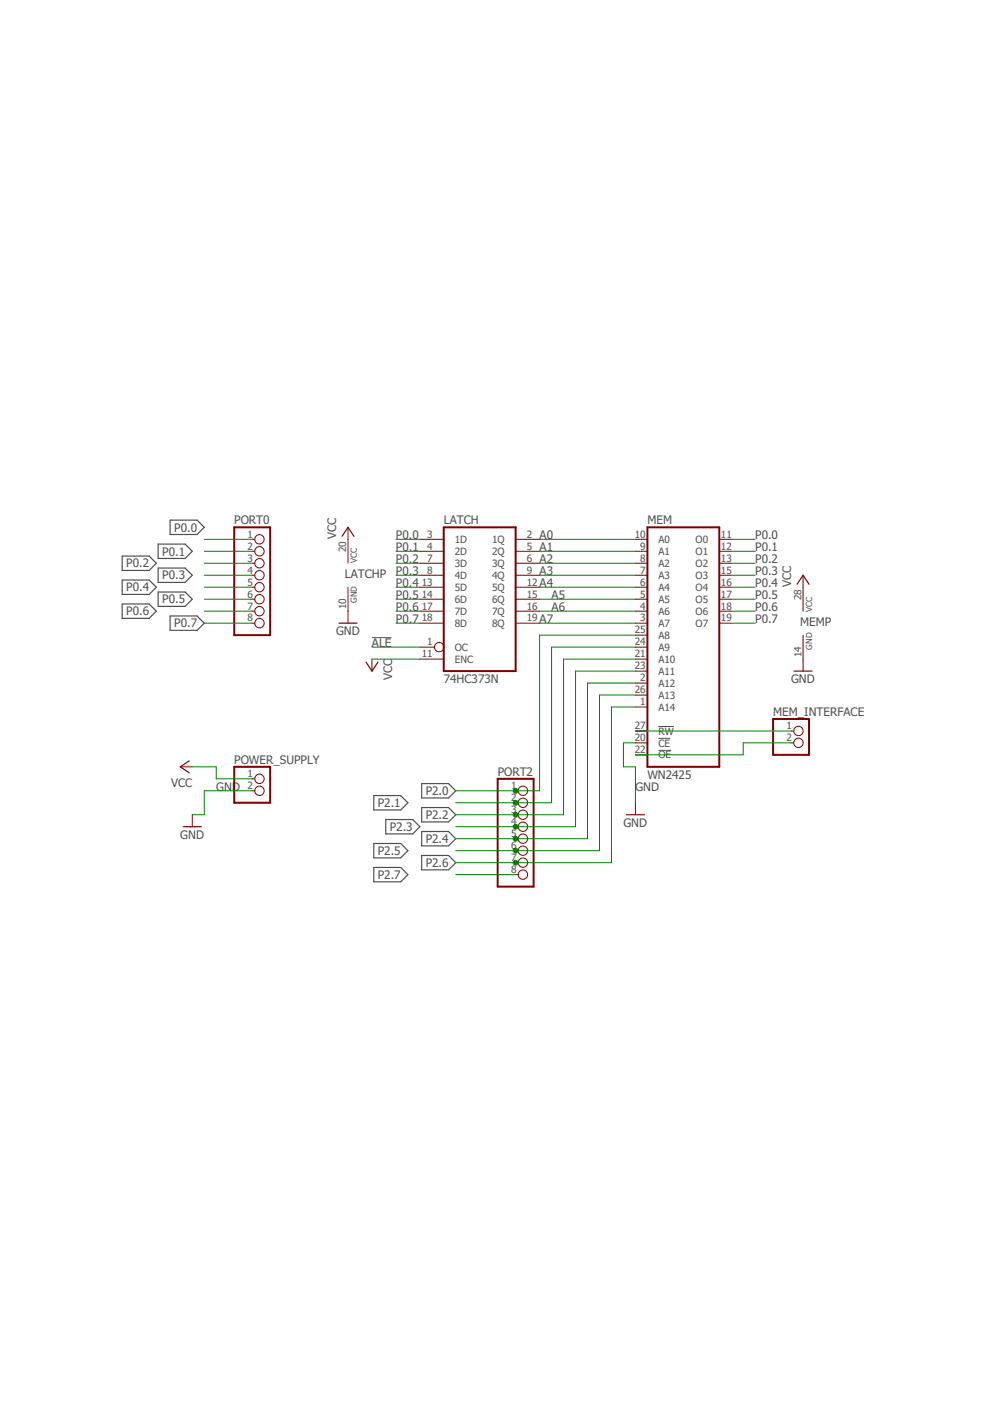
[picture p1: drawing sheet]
<?xml version="1.0" encoding="utf-8"?>
<!DOCTYPE eagle SYSTEM "eagle.dtd">
<eagle version="8.0.2">
<drawing>
<settings>
<setting alwaysvectorfont="no"/>
<setting verticaltext="up"/>
</settings>
<grid distance="0.1" unitdist="inch" unit="inch" style="lines" multiple="1" display="no" altdistance="0.01" altunitdist="inch" altunit="inch"/>
<schematic xreflabel="%F%N/%S.%C%R" xrefpart="/%S.%C%R">
<libraries>
<library name="pinhead">
<symbols>
<symbol name="PINHD8">
<wire x1="-6.35" y1="-10.16" x2="1.27" y2="-10.16" width="0.4064" layer="94"/>
<wire x1="1.27" y1="-10.16" x2="1.27" y2="12.7" width="0.4064" layer="94"/>
<wire x1="1.27" y1="12.7" x2="-6.35" y2="12.7" width="0.4064" layer="94"/>
<wire x1="-6.35" y1="12.7" x2="-6.35" y2="-10.16" width="0.4064" layer="94"/>
<text x="-6.35" y="13.335" size="1.778" layer="95">&gt;NAME</text>
<text x="-6.35" y="-12.7" size="1.778" layer="96">&gt;VALUE</text>
<pin name="1" x="-2.54" y="10.16" visible="pad" length="short" direction="pas" function="dot"/>
<pin name="2" x="-2.54" y="7.62" visible="pad" length="short" direction="pas" function="dot"/>
<pin name="3" x="-2.54" y="5.08" visible="pad" length="short" direction="pas" function="dot"/>
<pin name="4" x="-2.54" y="2.54" visible="pad" length="short" direction="pas" function="dot"/>
<pin name="5" x="-2.54" y="0" visible="pad" length="short" direction="pas" function="dot"/>
<pin name="6" x="-2.54" y="-2.54" visible="pad" length="short" direction="pas" function="dot"/>
<pin name="7" x="-2.54" y="-5.08" visible="pad" length="short" direction="pas" function="dot"/>
<pin name="8" x="-2.54" y="-7.62" visible="pad" length="short" direction="pas" function="dot"/>
</symbol>
<symbol name="PINHD2">
<wire x1="-6.35" y1="-2.54" x2="1.27" y2="-2.54" width="0.4064" layer="94"/>
<wire x1="1.27" y1="-2.54" x2="1.27" y2="5.08" width="0.4064" layer="94"/>
<wire x1="1.27" y1="5.08" x2="-6.35" y2="5.08" width="0.4064" layer="94"/>
<wire x1="-6.35" y1="5.08" x2="-6.35" y2="-2.54" width="0.4064" layer="94"/>
<text x="-6.35" y="5.715" size="1.778" layer="95">&gt;NAME</text>
<text x="-6.35" y="-5.08" size="1.778" layer="96">&gt;VALUE</text>
<pin name="1" x="-2.54" y="2.54" visible="pad" length="short" direction="pas" function="dot"/>
<pin name="2" x="-2.54" y="0" visible="pad" length="short" direction="pas" function="dot"/>
</symbol>
</symbols>
<devicesets>
<deviceset name="PINHD-1X8" prefix="JP" uservalue="yes">
<gates>
<gate name="A" symbol="PINHD8" x="0" y="0"/>
</gates>
<devices>
<device name="" package="1X08">
<connects>
<connect gate="A" pin="1" pad="1"/>
<connect gate="A" pin="2" pad="2"/>
<connect gate="A" pin="3" pad="3"/>
<connect gate="A" pin="4" pad="4"/>
<connect gate="A" pin="5" pad="5"/>
<connect gate="A" pin="6" pad="6"/>
<connect gate="A" pin="7" pad="7"/>
<connect gate="A" pin="8" pad="8"/>
</connects>
<technologies>
<technology name=""/>
</technologies>
</device>
<device name="/90" package="1X08/90">
<connects>
<connect gate="A" pin="1" pad="1"/>
<connect gate="A" pin="2" pad="2"/>
<connect gate="A" pin="3" pad="3"/>
<connect gate="A" pin="4" pad="4"/>
<connect gate="A" pin="5" pad="5"/>
<connect gate="A" pin="6" pad="6"/>
<connect gate="A" pin="7" pad="7"/>
<connect gate="A" pin="8" pad="8"/>
</connects>
<technologies>
<technology name=""/>
</technologies>
</device>
</devices>
</deviceset>
<deviceset name="PINHD-1X2" prefix="JP" uservalue="yes">
<gates>
<gate name="G$1" symbol="PINHD2" x="0" y="0"/>
</gates>
<devices>
<device name="" package="1X02">
<connects>
<connect gate="G$1" pin="1" pad="1"/>
<connect gate="G$1" pin="2" pad="2"/>
</connects>
<technologies>
<technology name=""/>
</technologies>
</device>
<device name="/90" package="1X02/90">
<connects>
<connect gate="G$1" pin="1" pad="1"/>
<connect gate="G$1" pin="2" pad="2"/>
</connects>
<technologies>
<technology name=""/>
</technologies>
</device>
</devices>
</deviceset>
</devicesets>
</library>
<library name="74xx-eu">
<symbols>
<symbol name="74373">
<wire x1="-7.62" y1="-15.24" x2="7.62" y2="-15.24" width="0.4064" layer="94"/>
<wire x1="7.62" y1="-15.24" x2="7.62" y2="15.24" width="0.4064" layer="94"/>
<wire x1="7.62" y1="15.24" x2="-7.62" y2="15.24" width="0.4064" layer="94"/>
<wire x1="-7.62" y1="15.24" x2="-7.62" y2="-15.24" width="0.4064" layer="94"/>
<text x="-7.62" y="15.875" size="1.778" layer="95">&gt;NAME</text>
<text x="-7.62" y="-17.78" size="1.778" layer="96">&gt;VALUE</text>
<pin name="OC" x="-12.7" y="-10.16" length="middle" direction="in" function="dot"/>
<pin name="1Q" x="12.7" y="12.7" length="middle" direction="hiz" rot="R180"/>
<pin name="1D" x="-12.7" y="12.7" length="middle" direction="in"/>
<pin name="2D" x="-12.7" y="10.16" length="middle" direction="in"/>
<pin name="2Q" x="12.7" y="10.16" length="middle" direction="hiz" rot="R180"/>
<pin name="3Q" x="12.7" y="7.62" length="middle" direction="hiz" rot="R180"/>
<pin name="3D" x="-12.7" y="7.62" length="middle" direction="in"/>
<pin name="4D" x="-12.7" y="5.08" length="middle" direction="in"/>
<pin name="4Q" x="12.7" y="5.08" length="middle" direction="hiz" rot="R180"/>
<pin name="ENC" x="-12.7" y="-12.7" length="middle" direction="in"/>
<pin name="5Q" x="12.7" y="2.54" length="middle" direction="hiz" rot="R180"/>
<pin name="5D" x="-12.7" y="2.54" length="middle" direction="in"/>
<pin name="6D" x="-12.7" y="0" length="middle" direction="in"/>
<pin name="6Q" x="12.7" y="0" length="middle" direction="hiz" rot="R180"/>
<pin name="7Q" x="12.7" y="-2.54" length="middle" direction="hiz" rot="R180"/>
<pin name="7D" x="-12.7" y="-2.54" length="middle" direction="in"/>
<pin name="8D" x="-12.7" y="-5.08" length="middle" direction="in"/>
<pin name="8Q" x="12.7" y="-5.08" length="middle" direction="hiz" rot="R180"/>
</symbol>
<symbol name="PWRN">
<text x="-0.635" y="-0.635" size="1.778" layer="95">&gt;NAME</text>
<text x="1.905" y="-5.842" size="1.27" layer="95" rot="R90">GND</text>
<text x="1.905" y="2.54" size="1.27" layer="95" rot="R90">VCC</text>
<pin name="GND" x="0" y="-7.62" visible="pad" length="middle" direction="pwr" rot="R90"/>
<pin name="VCC" x="0" y="7.62" visible="pad" length="middle" direction="pwr" rot="R270"/>
</symbol>
</symbols>
<devicesets>
<deviceset name="74*373" prefix="IC">
<gates>
<gate name="A" symbol="74373" x="20.32" y="0"/>
<gate name="P" symbol="PWRN" x="-5.08" y="0" addlevel="request"/>
</gates>
<devices>
<device name="N" package="DIL20">
<connects>
<connect gate="A" pin="1D" pad="3"/>
<connect gate="A" pin="1Q" pad="2"/>
<connect gate="A" pin="2D" pad="4"/>
<connect gate="A" pin="2Q" pad="5"/>
<connect gate="A" pin="3D" pad="7"/>
<connect gate="A" pin="3Q" pad="6"/>
<connect gate="A" pin="4D" pad="8"/>
<connect gate="A" pin="4Q" pad="9"/>
<connect gate="A" pin="5D" pad="13"/>
<connect gate="A" pin="5Q" pad="12"/>
<connect gate="A" pin="6D" pad="14"/>
<connect gate="A" pin="6Q" pad="15"/>
<connect gate="A" pin="7D" pad="17"/>
<connect gate="A" pin="7Q" pad="16"/>
<connect gate="A" pin="8D" pad="18"/>
<connect gate="A" pin="8Q" pad="19"/>
<connect gate="A" pin="ENC" pad="11"/>
<connect gate="A" pin="OC" pad="1"/>
<connect gate="P" pin="GND" pad="10"/>
<connect gate="P" pin="VCC" pad="20"/>
</connects>
<technologies>
<technology name="AC"/>
<technology name="ACT"/>
<technology name="HC"/>
<technology name="HCT"/>
<technology name="LS"/>
<technology name="S"/>
</technologies>
</device>
<device name="DW" package="SO20W">
<connects>
<connect gate="A" pin="1D" pad="3"/>
<connect gate="A" pin="1Q" pad="2"/>
<connect gate="A" pin="2D" pad="4"/>
<connect gate="A" pin="2Q" pad="5"/>
<connect gate="A" pin="3D" pad="7"/>
<connect gate="A" pin="3Q" pad="6"/>
<connect gate="A" pin="4D" pad="8"/>
<connect gate="A" pin="4Q" pad="9"/>
<connect gate="A" pin="5D" pad="13"/>
<connect gate="A" pin="5Q" pad="12"/>
<connect gate="A" pin="6D" pad="14"/>
<connect gate="A" pin="6Q" pad="15"/>
<connect gate="A" pin="7D" pad="17"/>
<connect gate="A" pin="7Q" pad="16"/>
<connect gate="A" pin="8D" pad="18"/>
<connect gate="A" pin="8Q" pad="19"/>
<connect gate="A" pin="ENC" pad="11"/>
<connect gate="A" pin="OC" pad="1"/>
<connect gate="P" pin="GND" pad="10"/>
<connect gate="P" pin="VCC" pad="20"/>
</connects>
<technologies>
<technology name="AC"/>
<technology name="ACT"/>
<technology name="HC"/>
<technology name="HCT"/>
</technologies>
</device>
<device name="FK" package="LCC20">
<connects>
<connect gate="A" pin="1D" pad="3"/>
<connect gate="A" pin="1Q" pad="2"/>
<connect gate="A" pin="2D" pad="4"/>
<connect gate="A" pin="2Q" pad="5"/>
<connect gate="A" pin="3D" pad="7"/>
<connect gate="A" pin="3Q" pad="6"/>
<connect gate="A" pin="4D" pad="8"/>
<connect gate="A" pin="4Q" pad="9"/>
<connect gate="A" pin="5D" pad="13"/>
<connect gate="A" pin="5Q" pad="12"/>
<connect gate="A" pin="6D" pad="14"/>
<connect gate="A" pin="6Q" pad="15"/>
<connect gate="A" pin="7D" pad="17"/>
<connect gate="A" pin="7Q" pad="16"/>
<connect gate="A" pin="8D" pad="18"/>
<connect gate="A" pin="8Q" pad="19"/>
<connect gate="A" pin="ENC" pad="11"/>
<connect gate="A" pin="OC" pad="1"/>
<connect gate="P" pin="GND" pad="10"/>
<connect gate="P" pin="VCC" pad="20"/>
</connects>
<technologies>
<technology name="AC"/>
<technology name="ACT"/>
<technology name="HC"/>
<technology name="HCT"/>
<technology name="LS"/>
<technology name="S"/>
</technologies>
</device>
</devices>
</deviceset>
</devicesets>
</library>
<library name="supply1">
<symbols>
<symbol name="VCC">
<wire x1="1.27" y1="-1.905" x2="0" y2="0" width="0.254" layer="94"/>
<wire x1="0" y1="0" x2="-1.27" y2="-1.905" width="0.254" layer="94"/>
<text x="-2.54" y="-2.54" size="1.778" layer="96" rot="R90">&gt;VALUE</text>
<pin name="VCC" x="0" y="-2.54" visible="off" length="short" direction="sup" rot="R90"/>
</symbol>
<symbol name="GND">
<wire x1="-1.905" y1="0" x2="1.905" y2="0" width="0.254" layer="94"/>
<text x="-2.54" y="-2.54" size="1.778" layer="96">&gt;VALUE</text>
<pin name="GND" x="0" y="2.54" visible="off" length="short" direction="sup" rot="R270"/>
</symbol>
</symbols>
<devicesets>
<deviceset name="VCC" prefix="P+">
<gates>
<gate name="VCC" symbol="VCC" x="0" y="0"/>
</gates>
<devices>
<device name="">
<technologies>
<technology name=""/>
</technologies>
</device>
</devices>
</deviceset>
<deviceset name="GND" prefix="GND">
<gates>
<gate name="1" symbol="GND" x="0" y="0"/>
</gates>
<devices>
<device name="">
<technologies>
<technology name=""/>
</technologies>
</device>
</devices>
</deviceset>
</devicesets>
</library>
<library name="memory">
<symbols>
<symbol name="257">
<wire x1="-7.62" y1="-25.4" x2="7.62" y2="-25.4" width="0.4064" layer="94"/>
<wire x1="7.62" y1="-25.4" x2="7.62" y2="25.4" width="0.4064" layer="94"/>
<wire x1="7.62" y1="25.4" x2="-7.62" y2="25.4" width="0.4064" layer="94"/>
<wire x1="-7.62" y1="25.4" x2="-7.62" y2="-25.4" width="0.4064" layer="94"/>
<text x="-7.62" y="26.035" size="1.778" layer="95">&gt;NAME</text>
<text x="-7.62" y="-27.94" size="1.778" layer="96">&gt;VALUE</text>
<pin name="A12" x="-10.16" y="-7.62" length="short" direction="in"/>
<pin name="A7" x="-10.16" y="5.08" length="short" direction="in"/>
<pin name="A6" x="-10.16" y="7.62" length="short" direction="in"/>
<pin name="A5" x="-10.16" y="10.16" length="short" direction="in"/>
<pin name="A4" x="-10.16" y="12.7" length="short" direction="in"/>
<pin name="A3" x="-10.16" y="15.24" length="short" direction="in"/>
<pin name="A2" x="-10.16" y="17.78" length="short" direction="in"/>
<pin name="A1" x="-10.16" y="20.32" length="short" direction="in"/>
<pin name="A0" x="-10.16" y="22.86" length="short" direction="in"/>
<pin name="O0" x="10.16" y="22.86" length="short" direction="hiz" rot="R180"/>
<pin name="O1" x="10.16" y="20.32" length="short" direction="hiz" rot="R180"/>
<pin name="O2" x="10.16" y="17.78" length="short" direction="hiz" rot="R180"/>
<pin name="O3" x="10.16" y="15.24" length="short" direction="hiz" rot="R180"/>
<pin name="O4" x="10.16" y="12.7" length="short" direction="hiz" rot="R180"/>
<pin name="O5" x="10.16" y="10.16" length="short" direction="hiz" rot="R180"/>
<pin name="O6" x="10.16" y="7.62" length="short" direction="hiz" rot="R180"/>
<pin name="O7" x="10.16" y="5.08" length="short" direction="hiz" rot="R180"/>
<pin name="A10" x="-10.16" y="-2.54" length="short" direction="in"/>
<pin name="!OE" x="-10.16" y="-22.86" length="short" direction="in"/>
<pin name="A11" x="-10.16" y="-5.08" length="short" direction="in"/>
<pin name="A9" x="-10.16" y="0" length="short" direction="in"/>
<pin name="A8" x="-10.16" y="2.54" length="short" direction="in"/>
<pin name="A13" x="-10.16" y="-10.16" length="short" direction="in"/>
<pin name="A14" x="-10.16" y="-12.7" length="short" direction="in"/>
<pin name="!CE" x="-10.16" y="-20.32" length="short" direction="in"/>
<pin name="!RW" x="-10.16" y="-17.78" length="short" direction="in"/>
</symbol>
<symbol name="PWRN">
<text x="-0.635" y="-0.635" size="1.778" layer="95">&gt;NAME</text>
<text x="1.905" y="-5.588" size="1.27" layer="95" rot="R90">GND</text>
<text x="1.905" y="2.413" size="1.27" layer="95" rot="R90">VCC</text>
<pin name="GND" x="0" y="-7.62" visible="pad" length="middle" direction="pwr" rot="R90"/>
<pin name="VCC" x="0" y="7.62" visible="pad" length="middle" direction="pwr" rot="R270"/>
</symbol>
</symbols>
<devicesets>
<deviceset name="TC55257DP" prefix="IC" uservalue="yes">
<gates>
<gate name="G$1" symbol="257" x="0" y="0"/>
<gate name="P" symbol="PWRN" x="20.32" y="0" addlevel="request"/>
</gates>
<devices>
<device name="" package="DIL28">
<connects>
<connect gate="G$1" pin="!CE" pad="20"/>
<connect gate="G$1" pin="!OE" pad="22"/>
<connect gate="G$1" pin="!RW" pad="27"/>
<connect gate="G$1" pin="A0" pad="10"/>
<connect gate="G$1" pin="A1" pad="9"/>
<connect gate="G$1" pin="A10" pad="21"/>
<connect gate="G$1" pin="A11" pad="23"/>
<connect gate="G$1" pin="A12" pad="2"/>
<connect gate="G$1" pin="A13" pad="26"/>
<connect gate="G$1" pin="A14" pad="1"/>
<connect gate="G$1" pin="A2" pad="8"/>
<connect gate="G$1" pin="A3" pad="7"/>
<connect gate="G$1" pin="A4" pad="6"/>
<connect gate="G$1" pin="A5" pad="5"/>
<connect gate="G$1" pin="A6" pad="4"/>
<connect gate="G$1" pin="A7" pad="3"/>
<connect gate="G$1" pin="A8" pad="25"/>
<connect gate="G$1" pin="A9" pad="24"/>
<connect gate="G$1" pin="O0" pad="11"/>
<connect gate="G$1" pin="O1" pad="12"/>
<connect gate="G$1" pin="O2" pad="13"/>
<connect gate="G$1" pin="O3" pad="15"/>
<connect gate="G$1" pin="O4" pad="16"/>
<connect gate="G$1" pin="O5" pad="17"/>
<connect gate="G$1" pin="O6" pad="18"/>
<connect gate="G$1" pin="O7" pad="19"/>
<connect gate="P" pin="GND" pad="14"/>
<connect gate="P" pin="VCC" pad="28"/>
</connects>
<technologies>
<technology name=""/>
</technologies>
</device>
</devices>
</deviceset>
</devicesets>
</library>
</libraries>
<attributes>
</attributes>
<variantdefs>
</variantdefs>
<classes>
<class number="0" name="default" width="0" drill="0">
</class>
</classes>
<parts>
<part name="LATCH" library="74xx-eu" deviceset="74*373" device="N" technology="HC"/>
<part name="P+2" library="supply1" deviceset="VCC" device=""/>
<part name="MEM" library="memory" deviceset="TC55257DP" device="" value="WN2425"/>
<part name="PORT2" library="pinhead" deviceset="PINHD-1X8" device=""/>
<part name="POWER_SUPPLY" library="pinhead" deviceset="PINHD-1X2" device=""/>
<part name="P+5" library="supply1" deviceset="VCC" device=""/>
<part name="GND4" library="supply1" deviceset="GND" device=""/>
<part name="GND3" library="supply1" deviceset="GND" device=""/>
<part name="MEM_INTERFACE" library="pinhead" deviceset="PINHD-1X2" device=""/>
<part name="PORT0" library="pinhead" deviceset="PINHD-1X8" device=""/>
<part name="P+1" library="supply1" deviceset="VCC" device=""/>
<part name="GND1" library="supply1" deviceset="GND" device=""/>
<part name="GND2" library="supply1" deviceset="GND" device=""/>
<part name="P+3" library="supply1" deviceset="VCC" device=""/>
</parts>
<sheets>
<sheet>
<plain>
</plain>
<instances>
<instance part="LATCH" gate="A" x="43.18" y="104.14"/>
<instance part="P+2" gate="VCC" x="20.32" y="88.9" rot="R180"/>
<instance part="MEM" gate="G$1" x="86.36" y="93.98"/>
<instance part="PORT2" gate="A" x="53.34" y="53.34"/>
<instance part="POWER_SUPPLY" gate="G$1" x="-2.54" y="63.5"/>
<instance part="P+5" gate="VCC" x="-20.32" y="68.58" rot="R90"/>
<instance part="GND4" gate="1" x="-17.78" y="55.88"/>
<instance part="GND3" gate="1" x="76.2" y="58.42"/>
<instance part="MEM_INTERFACE" gate="G$1" x="111.76" y="73.66"/>
<instance part="PORT0" gate="A" x="-2.54" y="106.68"/>
<instance part="LATCH" gate="P" x="15.24" y="109.22"/>
<instance part="P+1" gate="VCC" x="15.24" y="119.38"/>
<instance part="GND1" gate="1" x="15.24" y="99.06"/>
<instance part="MEM" gate="P" x="111.76" y="99.06"/>
<instance part="GND2" gate="1" x="111.76" y="88.9"/>
<instance part="P+3" gate="VCC" x="111.76" y="109.22"/>
</instances>
<busses>
</busses>
<nets>
<net name="A7" class="0">
<segment>
<pinref part="LATCH" gate="A" pin="8Q"/>
<label x="55.88" y="99.06" size="1.778" layer="95"/>
<pinref part="MEM" gate="G$1" pin="A7"/>
<wire x1="55.88" y1="99.06" x2="76.2" y2="99.06" width="0.1524" layer="91"/>
</segment>
</net>
<net name="A6" class="0">
<segment>
<pinref part="LATCH" gate="A" pin="7Q"/>
<label x="58.42" y="101.6" size="1.778" layer="95"/>
<pinref part="MEM" gate="G$1" pin="A6"/>
<wire x1="55.88" y1="101.6" x2="76.2" y2="101.6" width="0.1524" layer="91"/>
</segment>
</net>
<net name="A5" class="0">
<segment>
<pinref part="LATCH" gate="A" pin="6Q"/>
<label x="58.42" y="104.14" size="1.778" layer="95"/>
<pinref part="MEM" gate="G$1" pin="A5"/>
<wire x1="55.88" y1="104.14" x2="76.2" y2="104.14" width="0.1524" layer="91"/>
</segment>
</net>
<net name="A4" class="0">
<segment>
<pinref part="LATCH" gate="A" pin="5Q"/>
<label x="55.88" y="106.68" size="1.778" layer="95"/>
<pinref part="MEM" gate="G$1" pin="A4"/>
<wire x1="55.88" y1="106.68" x2="76.2" y2="106.68" width="0.1524" layer="91"/>
</segment>
</net>
<net name="A3" class="0">
<segment>
<pinref part="LATCH" gate="A" pin="4Q"/>
<label x="55.88" y="109.22" size="1.778" layer="95"/>
<pinref part="MEM" gate="G$1" pin="A3"/>
<wire x1="55.88" y1="109.22" x2="76.2" y2="109.22" width="0.1524" layer="91"/>
</segment>
</net>
<net name="A2" class="0">
<segment>
<pinref part="LATCH" gate="A" pin="3Q"/>
<label x="55.88" y="111.76" size="1.778" layer="95"/>
<pinref part="MEM" gate="G$1" pin="A2"/>
<wire x1="55.88" y1="111.76" x2="76.2" y2="111.76" width="0.1524" layer="91"/>
</segment>
</net>
<net name="A1" class="0">
<segment>
<pinref part="LATCH" gate="A" pin="2Q"/>
<label x="55.88" y="114.3" size="1.778" layer="95"/>
<pinref part="MEM" gate="G$1" pin="A1"/>
<wire x1="55.88" y1="114.3" x2="76.2" y2="114.3" width="0.1524" layer="91"/>
</segment>
</net>
<net name="A0" class="0">
<segment>
<pinref part="LATCH" gate="A" pin="1Q"/>
<label x="55.88" y="116.84" size="1.778" layer="95"/>
<pinref part="MEM" gate="G$1" pin="A0"/>
<wire x1="55.88" y1="116.84" x2="76.2" y2="116.84" width="0.1524" layer="91"/>
</segment>
</net>
<net name="!ALE" class="0">
<segment>
<pinref part="LATCH" gate="A" pin="OC"/>
<wire x1="30.48" y1="93.98" x2="20.32" y2="93.98" width="0.1524" layer="91"/>
<label x="20.32" y="93.98" size="1.778" layer="95"/>
</segment>
</net>
<net name="VCC" class="0">
<segment>
<pinref part="LATCH" gate="A" pin="ENC"/>
<wire x1="30.48" y1="91.44" x2="20.32" y2="91.44" width="0.1524" layer="91"/>
<pinref part="P+2" gate="VCC" pin="VCC"/>
</segment>
<segment>
<pinref part="P+5" gate="VCC" pin="VCC"/>
<wire x1="-17.78" y1="68.58" x2="-12.7" y2="68.58" width="0.1524" layer="91"/>
<wire x1="-12.7" y1="68.58" x2="-12.7" y2="66.04" width="0.1524" layer="91"/>
<pinref part="POWER_SUPPLY" gate="G$1" pin="1"/>
<wire x1="-12.7" y1="66.04" x2="-5.08" y2="66.04" width="0.1524" layer="91"/>
</segment>
<segment>
<pinref part="LATCH" gate="P" pin="VCC"/>
<pinref part="P+1" gate="VCC" pin="VCC"/>
</segment>
<segment>
<pinref part="MEM" gate="P" pin="VCC"/>
<pinref part="P+3" gate="VCC" pin="VCC"/>
</segment>
</net>
<net name="P0.0" class="0">
<segment>
<pinref part="LATCH" gate="A" pin="1D"/>
<wire x1="30.48" y1="116.84" x2="25.4" y2="116.84" width="0.1524" layer="91"/>
<label x="25.4" y="116.84" size="1.778" layer="95"/>
</segment>
<segment>
<pinref part="MEM" gate="G$1" pin="O0"/>
<wire x1="96.52" y1="116.84" x2="101.6" y2="116.84" width="0.1524" layer="91"/>
<label x="101.6" y="116.84" size="1.778" layer="95"/>
</segment>
<segment>
<pinref part="PORT0" gate="A" pin="1"/>
<wire x1="-5.08" y1="116.84" x2="-15.24" y2="116.84" width="0.1524" layer="91"/>
<label x="-15.24" y="119.38" size="1.778" layer="95" rot="R180" xref="yes"/>
</segment>
</net>
<net name="P0.1" class="0">
<segment>
<pinref part="LATCH" gate="A" pin="2D"/>
<wire x1="30.48" y1="114.3" x2="25.4" y2="114.3" width="0.1524" layer="91"/>
<label x="25.4" y="114.3" size="1.778" layer="95"/>
</segment>
<segment>
<pinref part="MEM" gate="G$1" pin="O1"/>
<wire x1="96.52" y1="114.3" x2="101.6" y2="114.3" width="0.1524" layer="91"/>
<label x="101.6" y="114.3" size="1.778" layer="95"/>
</segment>
<segment>
<pinref part="PORT0" gate="A" pin="2"/>
<wire x1="-5.08" y1="114.3" x2="-15.24" y2="114.3" width="0.1524" layer="91"/>
<label x="-17.78" y="114.3" size="1.778" layer="95" rot="R180" xref="yes"/>
</segment>
</net>
<net name="P0.2" class="0">
<segment>
<pinref part="LATCH" gate="A" pin="3D"/>
<wire x1="30.48" y1="111.76" x2="25.4" y2="111.76" width="0.1524" layer="91"/>
<label x="25.4" y="111.76" size="1.778" layer="95"/>
</segment>
<segment>
<pinref part="MEM" gate="G$1" pin="O2"/>
<wire x1="96.52" y1="111.76" x2="101.6" y2="111.76" width="0.1524" layer="91"/>
<label x="101.6" y="111.76" size="1.778" layer="95"/>
</segment>
<segment>
<pinref part="PORT0" gate="A" pin="3"/>
<wire x1="-5.08" y1="111.76" x2="-15.24" y2="111.76" width="0.1524" layer="91"/>
<label x="-25.4" y="111.76" size="1.778" layer="95" rot="R180" xref="yes"/>
</segment>
</net>
<net name="P0.3" class="0">
<segment>
<pinref part="MEM" gate="G$1" pin="O3"/>
<wire x1="96.52" y1="109.22" x2="101.6" y2="109.22" width="0.1524" layer="91"/>
<label x="101.6" y="109.22" size="1.778" layer="95"/>
</segment>
<segment>
<pinref part="LATCH" gate="A" pin="4D"/>
<wire x1="30.48" y1="109.22" x2="25.4" y2="109.22" width="0.1524" layer="91"/>
<label x="25.4" y="109.22" size="1.778" layer="95"/>
</segment>
<segment>
<pinref part="PORT0" gate="A" pin="4"/>
<wire x1="-5.08" y1="109.22" x2="-15.24" y2="109.22" width="0.1524" layer="91"/>
<label x="-17.78" y="109.22" size="1.778" layer="95" rot="R180" xref="yes"/>
</segment>
</net>
<net name="P0.4" class="0">
<segment>
<pinref part="LATCH" gate="A" pin="5D"/>
<wire x1="30.48" y1="106.68" x2="25.4" y2="106.68" width="0.1524" layer="91"/>
<label x="25.4" y="106.68" size="1.778" layer="95"/>
</segment>
<segment>
<pinref part="MEM" gate="G$1" pin="O4"/>
<wire x1="96.52" y1="106.68" x2="101.6" y2="106.68" width="0.1524" layer="91"/>
<label x="101.6" y="106.68" size="1.778" layer="95"/>
</segment>
<segment>
<pinref part="PORT0" gate="A" pin="5"/>
<wire x1="-5.08" y1="106.68" x2="-15.24" y2="106.68" width="0.1524" layer="91"/>
<label x="-25.4" y="106.68" size="1.778" layer="95" rot="R180" xref="yes"/>
</segment>
</net>
<net name="P0.5" class="0">
<segment>
<pinref part="LATCH" gate="A" pin="6D"/>
<wire x1="30.48" y1="104.14" x2="25.4" y2="104.14" width="0.1524" layer="91"/>
<label x="25.4" y="104.14" size="1.778" layer="95"/>
</segment>
<segment>
<pinref part="MEM" gate="G$1" pin="O5"/>
<wire x1="96.52" y1="104.14" x2="101.6" y2="104.14" width="0.1524" layer="91"/>
<label x="101.6" y="104.14" size="1.778" layer="95"/>
</segment>
<segment>
<pinref part="PORT0" gate="A" pin="6"/>
<wire x1="-5.08" y1="104.14" x2="-15.24" y2="104.14" width="0.1524" layer="91"/>
<label x="-17.78" y="104.14" size="1.778" layer="95" rot="R180" xref="yes"/>
</segment>
</net>
<net name="P0.6" class="0">
<segment>
<pinref part="LATCH" gate="A" pin="7D"/>
<wire x1="30.48" y1="101.6" x2="25.4" y2="101.6" width="0.1524" layer="91"/>
<label x="25.4" y="101.6" size="1.778" layer="95"/>
</segment>
<segment>
<pinref part="MEM" gate="G$1" pin="O6"/>
<wire x1="96.52" y1="101.6" x2="101.6" y2="101.6" width="0.1524" layer="91"/>
<label x="101.6" y="101.6" size="1.778" layer="95"/>
</segment>
<segment>
<pinref part="PORT0" gate="A" pin="7"/>
<wire x1="-5.08" y1="101.6" x2="-15.24" y2="101.6" width="0.1524" layer="91"/>
<label x="-25.4" y="101.6" size="1.778" layer="95" rot="R180" xref="yes"/>
</segment>
</net>
<net name="P0.7" class="0">
<segment>
<pinref part="LATCH" gate="A" pin="8D"/>
<wire x1="30.48" y1="99.06" x2="25.4" y2="99.06" width="0.1524" layer="91"/>
<label x="25.4" y="99.06" size="1.778" layer="95"/>
</segment>
<segment>
<pinref part="MEM" gate="G$1" pin="O7"/>
<wire x1="96.52" y1="99.06" x2="101.6" y2="99.06" width="0.1524" layer="91"/>
<label x="101.6" y="99.06" size="1.778" layer="95"/>
</segment>
<segment>
<pinref part="PORT0" gate="A" pin="8"/>
<wire x1="-5.08" y1="99.06" x2="-15.24" y2="99.06" width="0.1524" layer="91"/>
<label x="-15.24" y="99.06" size="1.778" layer="95" rot="R180" xref="yes"/>
</segment>
</net>
<net name="GND" class="0">
<segment>
<pinref part="GND4" gate="1" pin="GND"/>
<wire x1="-17.78" y1="58.42" x2="-15.24" y2="58.42" width="0.1524" layer="91"/>
<wire x1="-15.24" y1="58.42" x2="-15.24" y2="63.5" width="0.1524" layer="91"/>
<pinref part="POWER_SUPPLY" gate="G$1" pin="2"/>
<wire x1="-15.24" y1="63.5" x2="-5.08" y2="63.5" width="0.1524" layer="91"/>
<label x="-12.7" y="63.5" size="1.778" layer="95"/>
</segment>
<segment>
<pinref part="GND3" gate="1" pin="GND"/>
<wire x1="76.2" y1="60.96" x2="76.2" y2="68.58" width="0.1524" layer="91"/>
<wire x1="76.2" y1="68.58" x2="73.66" y2="68.58" width="0.1524" layer="91"/>
<wire x1="73.66" y1="68.58" x2="73.66" y2="73.66" width="0.1524" layer="91"/>
<pinref part="MEM" gate="G$1" pin="!CE"/>
<wire x1="73.66" y1="73.66" x2="76.2" y2="73.66" width="0.1524" layer="91"/>
<label x="76.2" y="63.5" size="1.778" layer="95"/>
</segment>
<segment>
<pinref part="LATCH" gate="P" pin="GND"/>
<pinref part="GND1" gate="1" pin="GND"/>
</segment>
<segment>
<pinref part="MEM" gate="P" pin="GND"/>
<pinref part="GND2" gate="1" pin="GND"/>
</segment>
</net>
<net name="P2.0" class="0">
<segment>
<wire x1="55.88" y1="63.5" x2="55.88" y2="96.52" width="0.1524" layer="91"/>
<pinref part="MEM" gate="G$1" pin="A8"/>
<wire x1="55.88" y1="96.52" x2="76.2" y2="96.52" width="0.1524" layer="91"/>
<pinref part="PORT2" gate="A" pin="1"/>
<wire x1="50.8" y1="63.5" x2="38.1" y2="63.5" width="0.1524" layer="91"/>
<label x="38.1" y="63.5" size="1.778" layer="95" rot="R180" xref="yes"/>
<wire x1="50.8" y1="63.5" x2="55.88" y2="63.5" width="0.1524" layer="91"/>
<junction x="50.8" y="63.5"/>
</segment>
</net>
<net name="P2.1" class="0">
<segment>
<pinref part="PORT2" gate="A" pin="2"/>
<wire x1="50.8" y1="60.96" x2="38.1" y2="60.96" width="0.1524" layer="91"/>
<label x="27.94" y="60.96" size="1.778" layer="95" rot="R180" xref="yes"/>
<pinref part="MEM" gate="G$1" pin="A9"/>
<wire x1="76.2" y1="93.98" x2="58.42" y2="93.98" width="0.1524" layer="91"/>
<wire x1="58.42" y1="93.98" x2="58.42" y2="60.96" width="0.1524" layer="91"/>
<wire x1="58.42" y1="60.96" x2="50.8" y2="60.96" width="0.1524" layer="91"/>
<junction x="50.8" y="60.96"/>
</segment>
</net>
<net name="P2.2" class="0">
<segment>
<pinref part="PORT2" gate="A" pin="3"/>
<wire x1="50.8" y1="58.42" x2="38.1" y2="58.42" width="0.1524" layer="91"/>
<label x="38.1" y="58.42" size="1.778" layer="95" rot="R180" xref="yes"/>
<wire x1="50.8" y1="58.42" x2="60.96" y2="58.42" width="0.1524" layer="91"/>
<wire x1="60.96" y1="58.42" x2="60.96" y2="91.44" width="0.1524" layer="91"/>
<junction x="50.8" y="58.42"/>
<pinref part="MEM" gate="G$1" pin="A10"/>
<wire x1="60.96" y1="91.44" x2="76.2" y2="91.44" width="0.1524" layer="91"/>
</segment>
</net>
<net name="P2.3" class="0">
<segment>
<pinref part="PORT2" gate="A" pin="4"/>
<wire x1="50.8" y1="55.88" x2="38.1" y2="55.88" width="0.1524" layer="91"/>
<label x="30.48" y="55.88" size="1.778" layer="95" rot="R180" xref="yes"/>
<pinref part="MEM" gate="G$1" pin="A11"/>
<wire x1="76.2" y1="88.9" x2="63.5" y2="88.9" width="0.1524" layer="91"/>
<wire x1="63.5" y1="88.9" x2="63.5" y2="55.88" width="0.1524" layer="91"/>
<wire x1="63.5" y1="55.88" x2="50.8" y2="55.88" width="0.1524" layer="91"/>
<junction x="50.8" y="55.88"/>
</segment>
</net>
<net name="P2.4" class="0">
<segment>
<pinref part="PORT2" gate="A" pin="5"/>
<wire x1="50.8" y1="53.34" x2="38.1" y2="53.34" width="0.1524" layer="91"/>
<label x="38.1" y="53.34" size="1.778" layer="95" rot="R180" xref="yes"/>
<wire x1="50.8" y1="53.34" x2="66.04" y2="53.34" width="0.1524" layer="91"/>
<junction x="50.8" y="53.34"/>
<wire x1="66.04" y1="53.34" x2="66.04" y2="86.36" width="0.1524" layer="91"/>
<pinref part="MEM" gate="G$1" pin="A12"/>
<wire x1="66.04" y1="86.36" x2="76.2" y2="86.36" width="0.1524" layer="91"/>
</segment>
</net>
<net name="P2.5" class="0">
<segment>
<pinref part="PORT2" gate="A" pin="6"/>
<wire x1="50.8" y1="50.8" x2="38.1" y2="50.8" width="0.1524" layer="91"/>
<label x="27.94" y="50.8" size="1.778" layer="95" rot="R180" xref="yes"/>
<pinref part="MEM" gate="G$1" pin="A13"/>
<wire x1="76.2" y1="83.82" x2="68.58" y2="83.82" width="0.1524" layer="91"/>
<wire x1="68.58" y1="83.82" x2="68.58" y2="50.8" width="0.1524" layer="91"/>
<wire x1="68.58" y1="50.8" x2="50.8" y2="50.8" width="0.1524" layer="91"/>
<junction x="50.8" y="50.8"/>
</segment>
</net>
<net name="P2.6" class="0">
<segment>
<pinref part="PORT2" gate="A" pin="7"/>
<wire x1="50.8" y1="48.26" x2="38.1" y2="48.26" width="0.1524" layer="91"/>
<label x="38.1" y="48.26" size="1.778" layer="95" rot="R180" xref="yes"/>
<pinref part="MEM" gate="G$1" pin="A14"/>
<wire x1="76.2" y1="81.28" x2="71.12" y2="81.28" width="0.1524" layer="91"/>
<wire x1="71.12" y1="81.28" x2="71.12" y2="48.26" width="0.1524" layer="91"/>
<wire x1="71.12" y1="48.26" x2="50.8" y2="48.26" width="0.1524" layer="91"/>
<junction x="50.8" y="48.26"/>
</segment>
</net>
<net name="P2.7" class="0">
<segment>
<pinref part="PORT2" gate="A" pin="8"/>
<wire x1="50.8" y1="45.72" x2="38.1" y2="45.72" width="0.1524" layer="91"/>
<label x="27.94" y="45.72" size="1.778" layer="95" rot="R180" xref="yes"/>
</segment>
</net>
<net name="UC_ALE" class="0">
<segment>
<pinref part="MEM" gate="G$1" pin="!RW"/>
<pinref part="MEM_INTERFACE" gate="G$1" pin="1"/>
<wire x1="76.2" y1="76.2" x2="109.22" y2="76.2" width="0.1524" layer="91"/>
</segment>
</net>
<net name="UC_PSEN" class="0">
<segment>
<pinref part="MEM_INTERFACE" gate="G$1" pin="2"/>
<wire x1="109.22" y1="73.66" x2="99.06" y2="73.66" width="0.1524" layer="91"/>
<wire x1="99.06" y1="73.66" x2="99.06" y2="71.12" width="0.1524" layer="91"/>
<pinref part="MEM" gate="G$1" pin="!OE"/>
<wire x1="99.06" y1="71.12" x2="76.2" y2="71.12" width="0.1524" layer="91"/>
</segment>
</net>
</nets>
</sheet>
</sheets>
</schematic>
</drawing>
</eagle>
